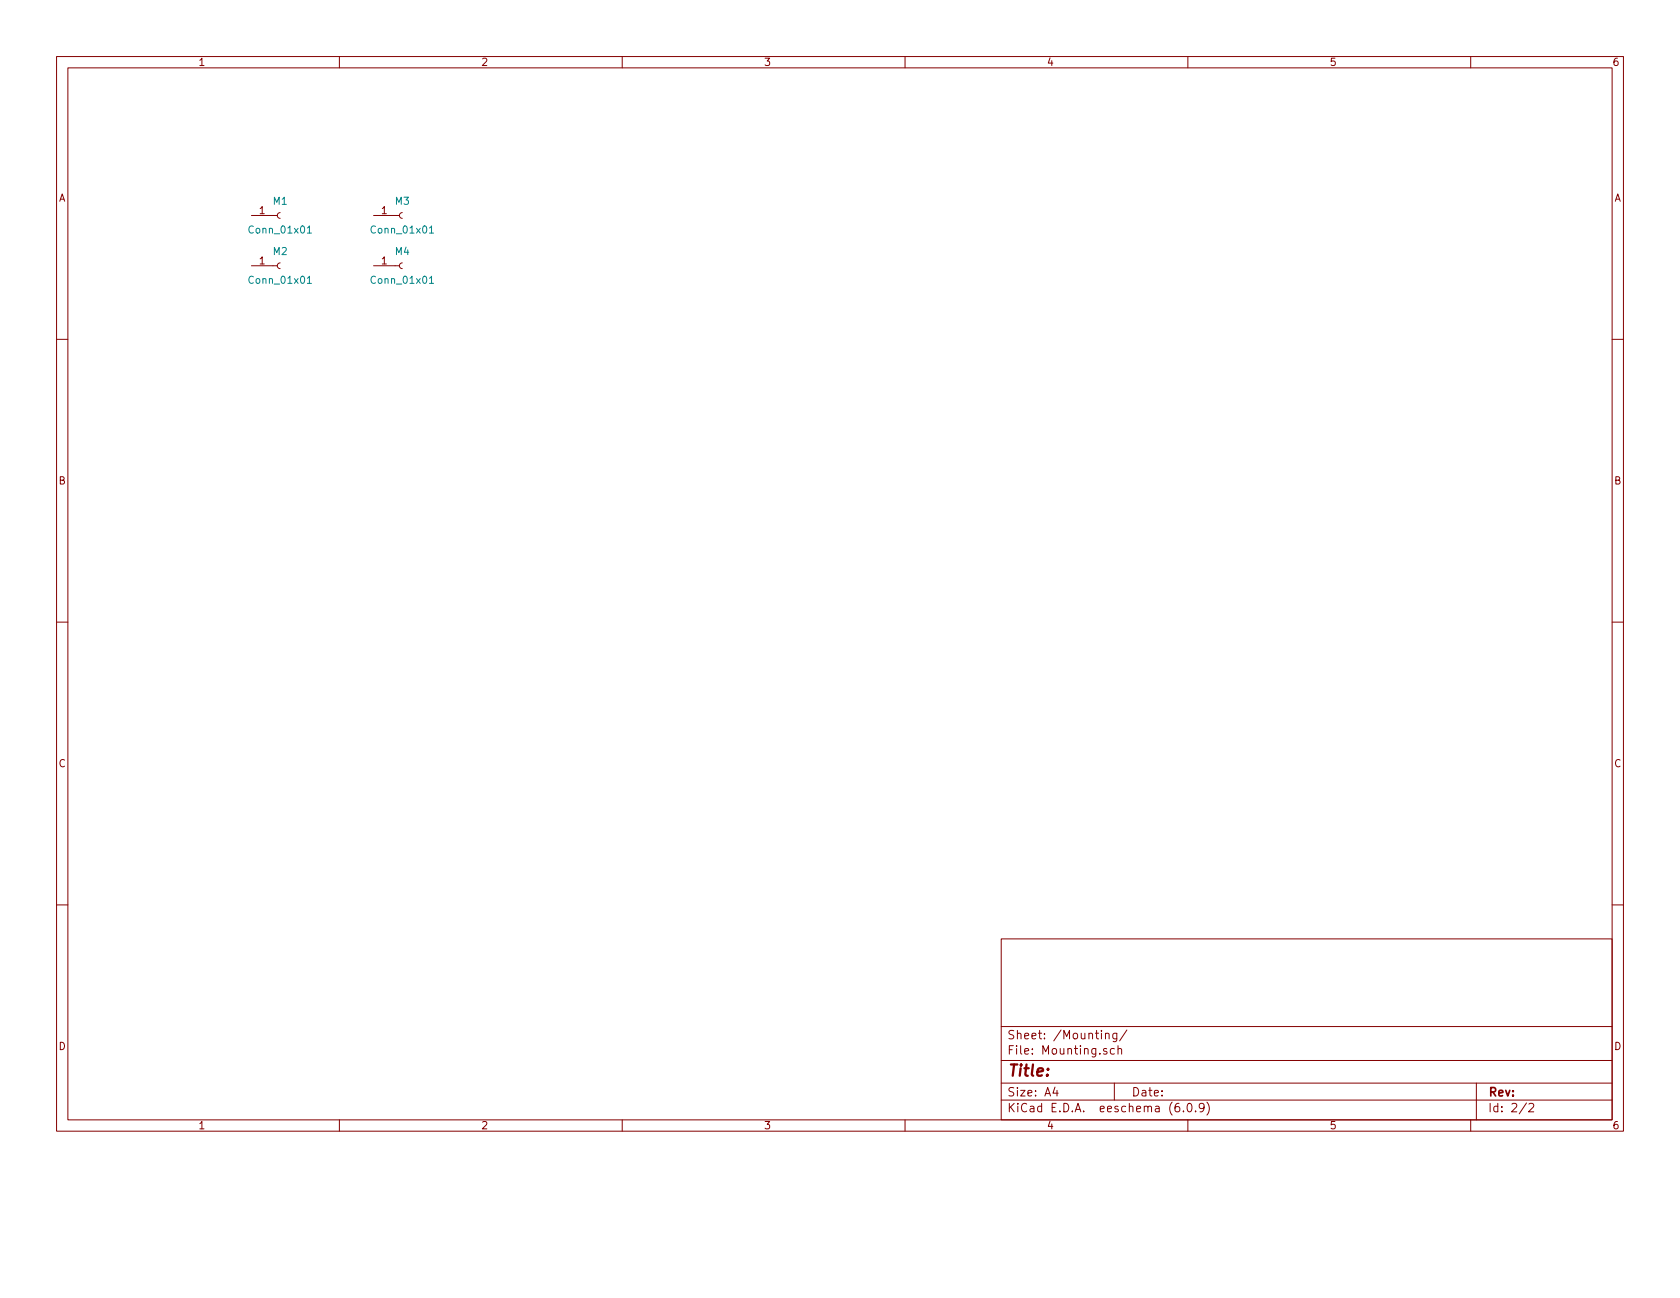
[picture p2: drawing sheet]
<svg xmlns="http://www.w3.org/2000/svg" width="279mm" height="216mm" viewBox="0 0 279 216" stroke-linecap="round" stroke-linejoin="round" font-family="sans-serif">
<g fill="none" stroke="#840000" stroke-width=".17">
<path d="M9.4 9.4h260.6v178.8h-260.6zM11.3 11.3h256.8v175h-256.8zM56.4 9.4v1.9M103.5 9.4v1.9M150.5 9.4v1.9M197.6 9.4v1.9M244.6 9.4v1.9M41.8 35.8h4.3M46.6 35.4l-.3 .1-.2 .3 .2 .4 .3 .1M62.1 35.8h4.3M66.9 35.4l-.3 .1-.2 .3 .2 .4 .3 .1M9.4 56.4h1.9"/>
<path d="M41.8 44.2h4.3M46.6 43.7l-.3 .2-.2 .3 .2 .3 .3 .2M62.1 44.2h4.3M66.9 43.7l-.3 .2-.2 .3 .2 .3 .3 .2M268.1 56.4h1.9M9.4 103.5h1.9M268.1 103.5h1.9M9.4 150.5h1.9M166.5 156.2h101.6v30.1h-101.6zM268.1 150.5h1.9M166.5 176.4h101.6M166.5 170.7h101.6"/>
<path d="M183.9 172l.2-.1h.3l.1 .9M183.9 171.9v.9M184.1 174.5l-.4-.1-.2 .2 .1 .2 .5 .1v.4h-.6M185.3 174.5l-.4-.1-.2 .3v.4l.1 .2h.5M185.7 171.9v1.1l-.2 .3-.4-.1M185.7 171.9h-.4l-.2 .2v.4l.1 .2h.5M185.9 174.5l.2-.1 .4 .1v.8M185.9 173.9v1.4M187.4 171.3l-1.2 1.8M56.4 186.3v1.9M103.5 186.3v1.9M150.5 186.3v1.9"/>
<path d="M166.5 183h101.6M166.5 180.2h101.6M175.5 180.8l-.4 1h.9M175.8 181.4v.9M185.3 180.2v2.8M196.1 183.5a.56 .56 0 0 0-.7 .6v.6l.1 .2h.4l.2-.1 .1-.5-.1-.2h-.4l-.3 .2M196.8 184.8v.1M197.6 186.3v1.9M197.6 183.6l.2-.1a.77 .77 0 0 1 .5 .6 .77 .77 0 0 1-.3 .8h-.1a.77 .77 0 0 1-.6-.6 .77 .77 0 0 1 .3-.7zM198.8 184.8v.1M200.2 184.1l-.2 .3h-.3l-.3-.3 .2-.5 .4-.1 .2 .2a.93 .93 0 0 1-.4 1.2h-.2M200.7 183.3a1.62 1.62 0 0 1 0 2.2"/>
<path d="M244.6 186.3v1.9M245.5 180.2v6.1M253.9 183.5l-1.2 1.8M254.3 183.7l.5-.2 .2 .2 .1 .2-.9 1h.9"/>
</g>
<path d="M51.1 37.9l.4-.3v1.2M51.1 38.8h.7M71.4 37.9l.4-.3v1.2M71.4 38.8h.7M51.1 46.3l.4-.4v1.2M51.1 47.1h.7M71.4 46.3l.4-.4v1.2M71.4 47.1h.7" fill="none" stroke="#008484" stroke-width=".17"/>
<text font-size="2.6" fill="#840000" x="167.5" y="179">Title:</text>
<g font-size="2" fill="#840000">
<text x="167.5" y="172.9">Sheet: /Mounting/</text>
<text x="167.5" y="175.4">File: Mounting.sch</text>
<text x="167.5" y="185">KiCad E.D.A. eeschema (6.0.9)</text>
<text x="167.5" y="182.4">Size: A4</text>
<text x="188.1" y="182.4">Date:</text>
<text x="247.4" y="182.4">Rev:</text>
<text x="247.4" y="185">Id: 2/2</text>
</g>
<g font-size="1.7" fill="#840000">
<text x="32.9" y="11">1</text>
<text x="80" y="11">2</text>
<text x="127" y="11">3</text>
<text x="174" y="11">4</text>
<text x="221.1" y="11">5</text>
<text x="268.1" y="11">6</text>
<text x="9.7" y="33.5">A</text>
<text x="43.1" y="35.6">1</text>
<text x="63.5" y="35.6">1</text>
<text x="268.4" y="33.5">A</text>
<text x="43.1" y="44">1</text>
<text x="63.5" y="44">1</text>
<text x="9.7" y="80.6">B</text>
<text x="268.4" y="80.6">B</text>
<text x="9.7" y="127.6">C</text>
<text x="268.4" y="127.6">C</text>
<text x="9.7" y="174.6">D</text>
<text x="268.4" y="174.6">D</text>
<text x="32.9" y="187.8">1</text>
<text x="80" y="187.8">2</text>
<text x="127" y="187.8">3</text>
<text x="174" y="187.8">4</text>
<text x="221.1" y="187.8">5</text>
<text x="268.1" y="187.8">6</text>
</g>
<g font-size="1.7" fill="#008484">
<text x="45.4" y="34">M1</text>
<text x="65.7" y="34">M3</text>
<text x="41.7" y="38.8">Conn_01x01</text>
<text x="62" y="38.8">Conn_01x01</text>
<text x="41.7" y="47.2">Conn_01x01</text>
<text x="45.4" y="42.4">M2</text>
<text x="62" y="47.2">Conn_01x01</text>
<text x="65.7" y="42.4">M4</text>
</g>
</svg>
